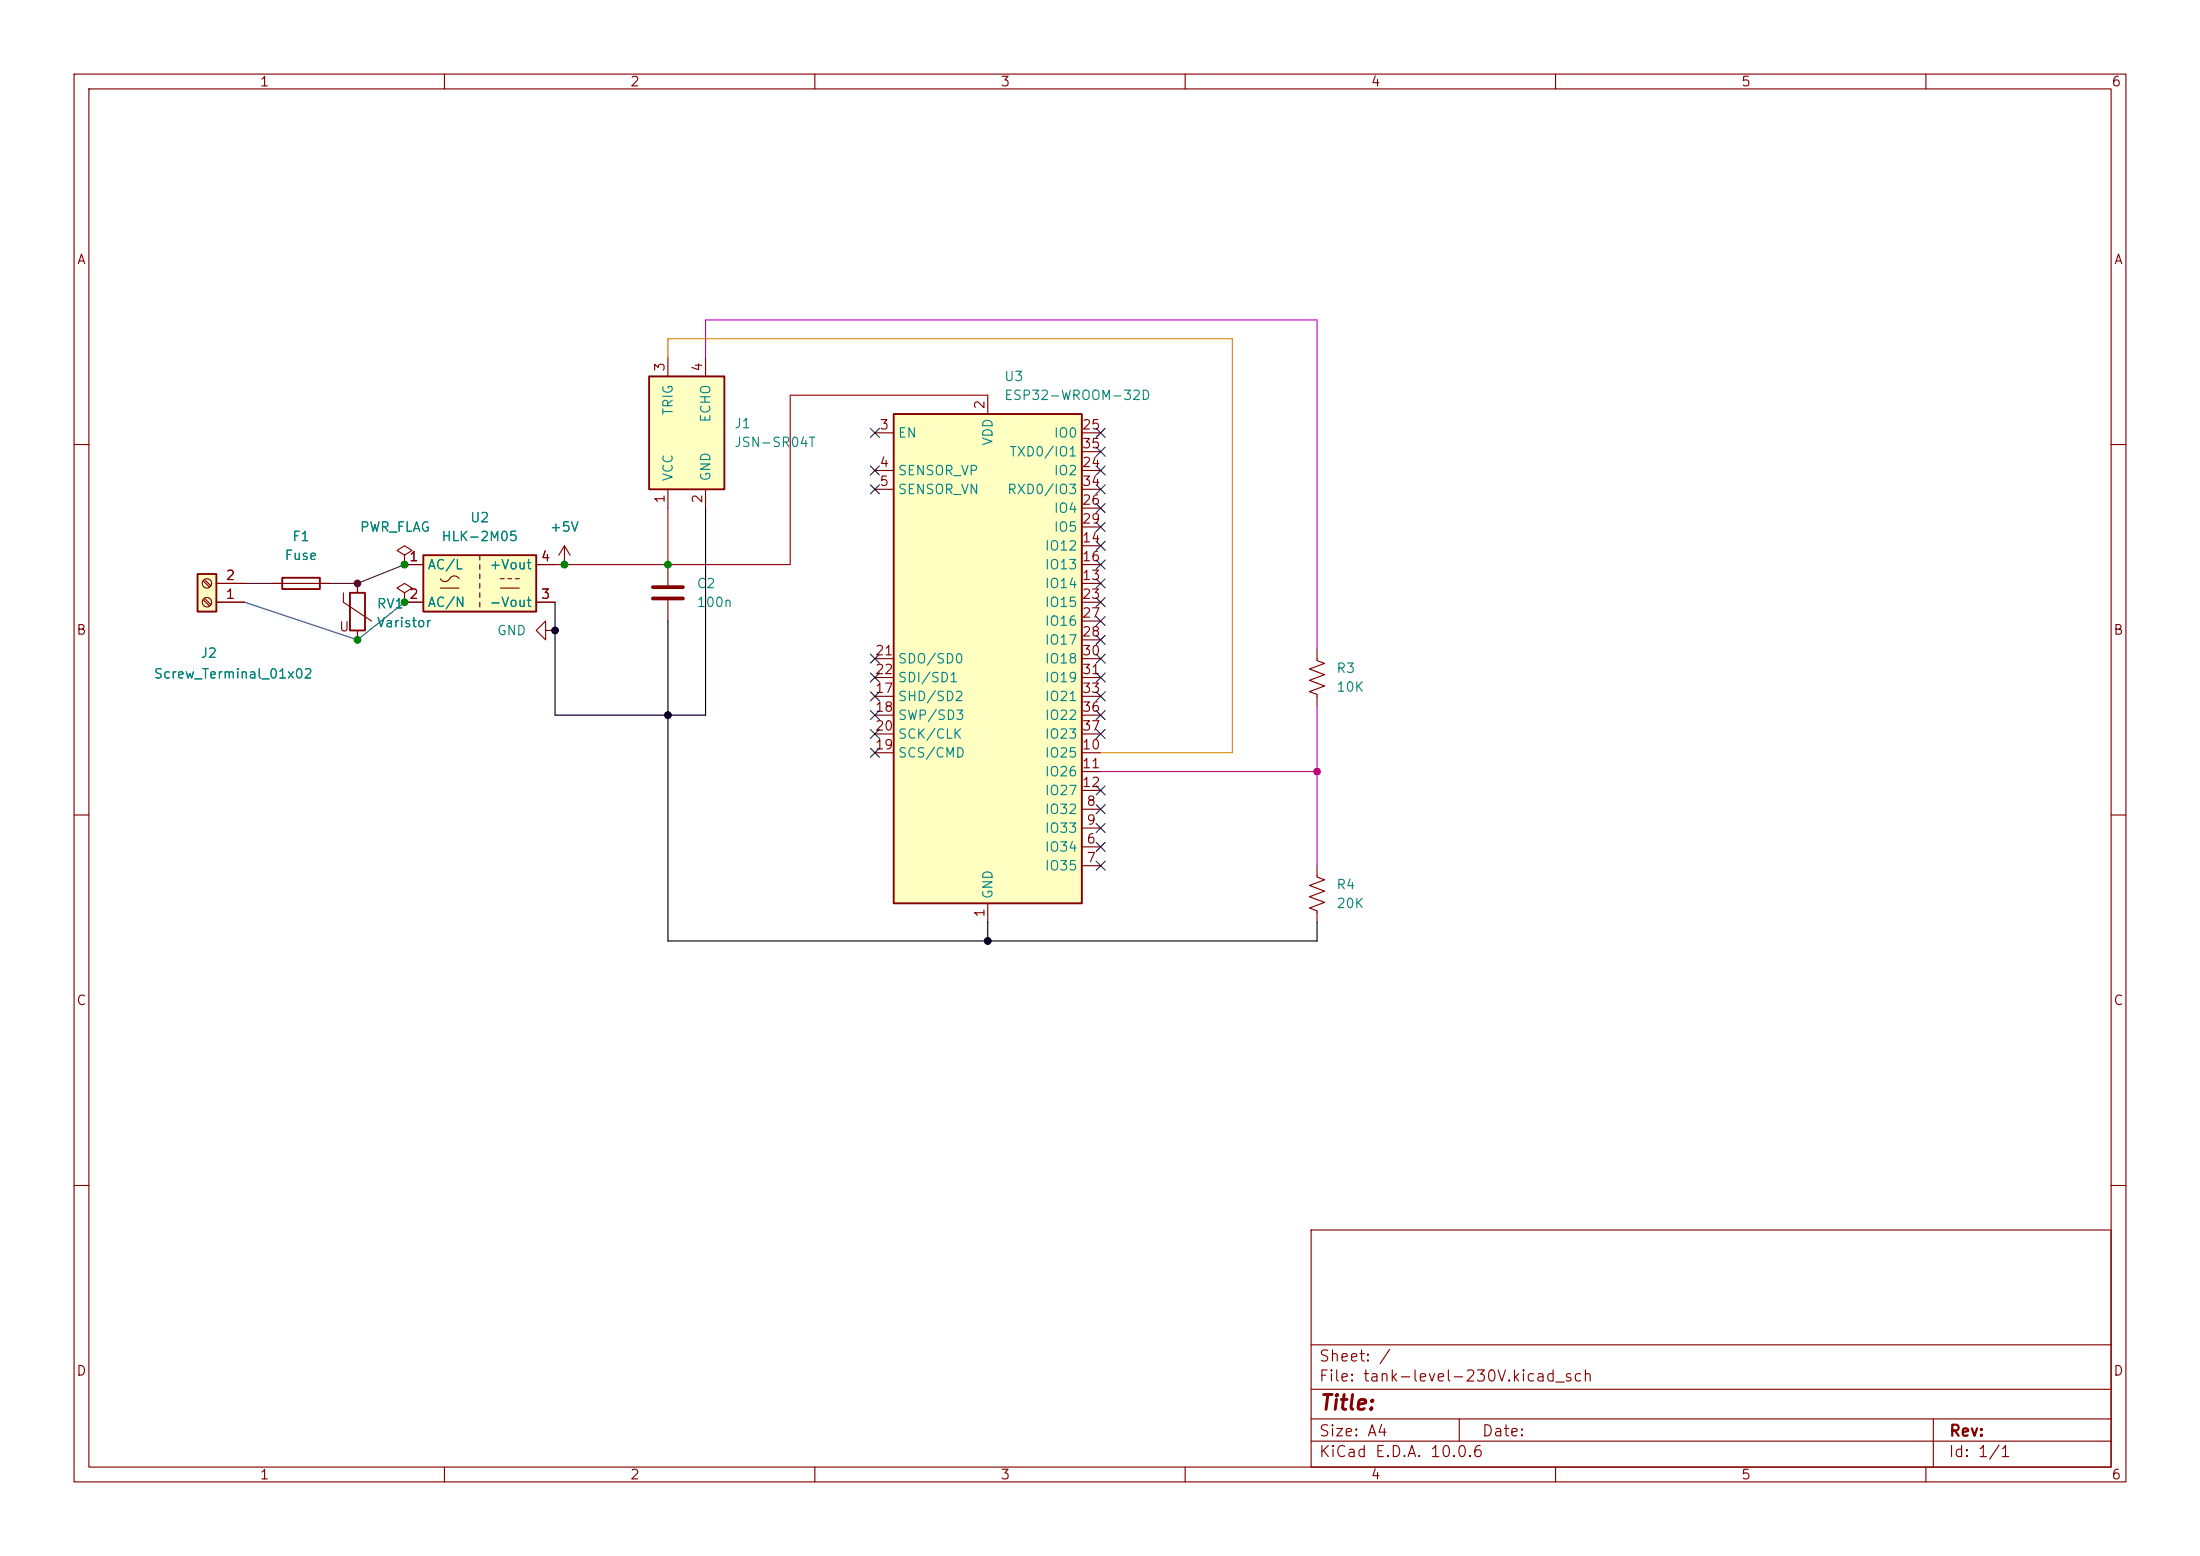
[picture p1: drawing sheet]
(kicad_sch
 (version 20260306)
 (generator "eeschema")
 (generator_version "10.0")
 (paper "A4")
 (lib_symbols
  (symbol "Connector:Screw_Terminal_01x02"
   (pin_names
    (offset 1.016) (hide yes)) (exclude_from_sim no) (in_bom yes) (on_board yes)
   (in_pos_files yes)
   (duplicate_pin_numbers_are_jumpers no)
   (property "Reference" "J" (at 0 2.54 0) (show_name no) (do_not_autoplace no) (effects (font (size 1.27 1.27))))
   (property "Value" "Screw_Terminal_01x02" (at 0 -5.08 0) (show_name no) (do_not_autoplace no) (effects (font (size 1.27 1.27))))
   (property "Footprint" "" (at 0 0 0) (show_name no) (do_not_autoplace no) (hide yes) (effects (font (size 1.27 1.27))))
   (property "Datasheet" "" (at 0 0 0) (show_name no) (do_not_autoplace no) (hide yes) (effects (font (size 1.27 1.27))))
   (property "Description" "Generic screw terminal, single row, 01x02, script generated (kicad-library-utils/schlib/autogen/connector/)" (at 0 0 0) (show_name no) (do_not_autoplace no) (hide yes) (effects (font (size 1.27 1.27))))
   (symbol "Screw_Terminal_01x02_1_1"
    (rectangle (start -1.27 1.27) (end 1.27 -3.81) (stroke (width 0.254) (type default)) (fill (type background)))
    (polyline (pts (xy -0.5334 0.3302) (xy 0.3302 -0.508)) (stroke (width 0.1524) (type default)) (fill (type none)))
    (polyline (pts (xy -0.5334 -2.2098) (xy 0.3302 -3.048)) (stroke (width 0.1524) (type default)) (fill (type none)))
    (polyline (pts (xy -0.3556 0.508) (xy 0.508 -0.3302)) (stroke (width 0.1524) (type default)) (fill (type none)))
    (polyline (pts (xy -0.3556 -2.032) (xy 0.508 -2.8702)) (stroke (width 0.1524) (type default)) (fill (type none)))
    (circle (center 0 0) (radius 0.635) (stroke (width 0.1524) (type default)) (fill (type none)))
    (circle (center 0 -2.54) (radius 0.635) (stroke (width 0.1524) (type default)) (fill (type none)))
    (pin passive line (at -5.08 0 0) (length 3.81) (name "Pin_1" (effects (font (size 1.27 1.27)))) (number "1" (effects (font (size 1.27 1.27)))))
    (pin passive line (at -5.08 -2.54 0) (length 3.81) (name "Pin_2" (effects (font (size 1.27 1.27)))) (number "2" (effects (font (size 1.27 1.27))))))
   (embedded_fonts no))
  (symbol "Converter_ACDC:HLK-2M05" (exclude_from_sim no) (in_bom yes) (on_board yes)
   (in_pos_files yes)
   (duplicate_pin_numbers_are_jumpers no)
   (property "Reference" "U" (at 0 5.08 0) (show_name no) (do_not_autoplace no) (effects (font (size 1.27 1.27))))
   (property "Value" "HLK-2M05" (at 0 -5.08 0) (show_name no) (do_not_autoplace no) (effects (font (size 1.27 1.27))))
   (property "Footprint" "Converter_ACDC:Converter_ACDC_Hi-Link_HLK-2Mxx" (at 0 -7.62 0) (show_name no) (do_not_autoplace no) (hide yes) (effects (font (size 1.27 1.27))))
   (property "Datasheet" "https://h.hlktech.com/download/ACDC%E7%94%B5%E6%BA%90%E6%A8%A1%E5%9D%972W%E7%B3%BB%E5%88%97/1/%E6%B5%B7%E5%87%8C%E7%A7%912W%E7%B3%BB%E5%88%97%E7%94%B5%E6%BA%90%E6%A8%A1%E5%9D%97%E8%AF%B4%E6%98%8E%E4%B9%A6V2.6.pdf" (at 10.16 -8.89 0) (show_name no) (do_not_autoplace no) (hide yes) (effects (font (size 1.27 1.27))))
   (property "Description" "Compact AC/DC board mount power module 2W 5V" (at 0 0 0) (show_name no) (do_not_autoplace no) (hide yes) (effects (font (size 1.27 1.27))))
   (symbol "HLK-2M05_0_1"
    (rectangle (start -7.62 3.81) (end 7.62 -3.81) (stroke (width 0.254) (type default)) (fill (type background)))
    (polyline (pts (xy -5.334 -0.635) (xy -2.794 -0.635)) (stroke (width 0) (type default)) (fill (type none)))
    (arc (start -4.064 0.635) (mid -4.699 0.2495) (end -5.334 0.635) (stroke (width 0) (type default)) (fill (type none)))
    (arc (start -4.064 0.635) (mid -3.429 1.0072) (end -2.794 0.635) (stroke (width 0) (type default)) (fill (type none)))
    (polyline (pts (xy 0 3.81) (xy 0 3.175)) (stroke (width 0) (type default)) (fill (type none)))
    (polyline (pts (xy 0 2.54) (xy 0 1.905)) (stroke (width 0) (type default)) (fill (type none)))
    (polyline (pts (xy 0 1.27) (xy 0 0.635)) (stroke (width 0) (type default)) (fill (type none)))
    (polyline (pts (xy 0 0) (xy 0 -0.635)) (stroke (width 0) (type default)) (fill (type none)))
    (polyline (pts (xy 0 -1.27) (xy 0 -1.905)) (stroke (width 0) (type default)) (fill (type none)))
    (polyline (pts (xy 0 -2.54) (xy 0 -3.175)) (stroke (width 0) (type default)) (fill (type none)))
    (polyline (pts (xy 2.794 0.635) (xy 3.302 0.635)) (stroke (width 0) (type default)) (fill (type none)))
    (polyline (pts (xy 2.794 -0.635) (xy 5.334 -0.635)) (stroke (width 0) (type default)) (fill (type none)))
    (polyline (pts (xy 3.81 0.635) (xy 4.318 0.635)) (stroke (width 0) (type default)) (fill (type none)))
    (polyline (pts (xy 4.826 0.635) (xy 5.334 0.635)) (stroke (width 0) (type default)) (fill (type none))))
   (symbol "HLK-2M05_1_1"
    (pin power_in line (at -10.16 2.54 0) (length 2.54) (name "AC/L" (effects (font (size 1.27 1.27)))) (number "1" (effects (font (size 1.27 1.27)))))
    (pin power_in line (at -10.16 -2.54 0) (length 2.54) (name "AC/N" (effects (font (size 1.27 1.27)))) (number "2" (effects (font (size 1.27 1.27)))))
    (pin power_out line (at 10.16 -2.54 180) (length 2.54) (name "-Vout" (effects (font (size 1.27 1.27)))) (number "3" (effects (font (size 1.27 1.27)))))
    (pin power_out line (at 10.16 2.54 180) (length 2.54) (name "+Vout" (effects (font (size 1.27 1.27)))) (number "4" (effects (font (size 1.27 1.27))))))
   (embedded_fonts no))
  (symbol "Device:C"
   (pin_numbers (hide yes))
   (pin_names
    (offset 0.254)) (exclude_from_sim no) (in_bom yes) (on_board yes)
   (in_pos_files yes)
   (duplicate_pin_numbers_are_jumpers no)
   (property "Reference" "C" (at 0.635 2.54 0) (show_name no) (do_not_autoplace no) (effects (font (size 1.27 1.27)) (justify left)))
   (property "Value" "C" (at 0.635 -2.54 0) (show_name no) (do_not_autoplace no) (effects (font (size 1.27 1.27)) (justify left)))
   (property "Footprint" "" (at 0.9652 -3.81 0) (show_name no) (do_not_autoplace no) (hide yes) (effects (font (size 1.27 1.27))))
   (property "Datasheet" "" (at 0 0 0) (show_name no) (do_not_autoplace no) (hide yes) (effects (font (size 1.27 1.27))))
   (property "Description" "Unpolarized capacitor" (at 0 0 0) (show_name no) (do_not_autoplace no) (hide yes) (effects (font (size 1.27 1.27))))
   (symbol "C_0_1"
    (polyline (pts (xy -2.032 0.762) (xy 2.032 0.762)) (stroke (width 0.508) (type default)) (fill (type none)))
    (polyline (pts (xy -2.032 -0.762) (xy 2.032 -0.762)) (stroke (width 0.508) (type default)) (fill (type none))))
   (symbol "C_1_1"
    (pin passive line (at 0 3.81 270) (length 2.794) (name "" (effects (font (size 1.27 1.27)))) (number "1" (effects (font (size 1.27 1.27)))))
    (pin passive line (at 0 -3.81 90) (length 2.794) (name "" (effects (font (size 1.27 1.27)))) (number "2" (effects (font (size 1.27 1.27))))))
   (embedded_fonts no))
  (symbol "Device:Fuse"
   (pin_numbers (hide yes))
   (pin_names
    (offset 0)) (exclude_from_sim no) (in_bom yes) (on_board yes)
   (in_pos_files yes)
   (duplicate_pin_numbers_are_jumpers no)
   (property "Reference" "F" (at 2.032 0 90) (show_name no) (do_not_autoplace no) (effects (font (size 1.27 1.27))))
   (property "Value" "Fuse" (at -1.905 0 90) (show_name no) (do_not_autoplace no) (effects (font (size 1.27 1.27))))
   (property "Footprint" "" (at -1.778 0 90) (show_name no) (do_not_autoplace no) (hide yes) (effects (font (size 1.27 1.27))))
   (property "Datasheet" "" (at 0 0 0) (show_name no) (do_not_autoplace no) (hide yes) (effects (font (size 1.27 1.27))))
   (property "Description" "Fuse" (at 0 0 0) (show_name no) (do_not_autoplace no) (hide yes) (effects (font (size 1.27 1.27))))
   (symbol "Fuse_0_1"
    (rectangle (start -0.762 -2.54) (end 0.762 2.54) (stroke (width 0.254) (type default)) (fill (type none)))
    (polyline (pts (xy 0 2.54) (xy 0 -2.54)) (stroke (width 0) (type default)) (fill (type none))))
   (symbol "Fuse_1_1"
    (pin passive line (at 0 3.81 270) (length 1.27) (name "" (effects (font (size 1.27 1.27)))) (number "1" (effects (font (size 1.27 1.27)))))
    (pin passive line (at 0 -3.81 90) (length 1.27) (name "" (effects (font (size 1.27 1.27)))) (number "2" (effects (font (size 1.27 1.27))))))
   (embedded_fonts no))
  (symbol "Device:R_US"
   (pin_numbers (hide yes))
   (pin_names
    (offset 0)) (exclude_from_sim no) (in_bom yes) (on_board yes)
   (in_pos_files yes)
   (duplicate_pin_numbers_are_jumpers no)
   (property "Reference" "R" (at 2.54 0 90) (show_name no) (do_not_autoplace no) (effects (font (size 1.27 1.27))))
   (property "Value" "R_US" (at -2.54 0 90) (show_name no) (do_not_autoplace no) (effects (font (size 1.27 1.27))))
   (property "Footprint" "" (at 1.016 -0.254 90) (show_name no) (do_not_autoplace no) (hide yes) (effects (font (size 1.27 1.27))))
   (property "Datasheet" "" (at 0 0 0) (show_name no) (do_not_autoplace no) (hide yes) (effects (font (size 1.27 1.27))))
   (property "Description" "Resistor, US symbol" (at 0 0 0) (show_name no) (do_not_autoplace no) (hide yes) (effects (font (size 1.27 1.27))))
   (symbol "R_US_0_1"
    (polyline (pts (xy 0 2.286) (xy 0 2.54)) (stroke (width 0) (type default)) (fill (type none)))
    (polyline (pts (xy 0 2.286) (xy 1.016 1.905) (xy 0 1.524) (xy -1.016 1.143) (xy 0 0.762)) (stroke (width 0) (type default)) (fill (type none)))
    (polyline (pts (xy 0 0.762) (xy 1.016 0.381) (xy 0 0) (xy -1.016 -0.381) (xy 0 -0.762)) (stroke (width 0) (type default)) (fill (type none)))
    (polyline (pts (xy 0 -0.762) (xy 1.016 -1.143) (xy 0 -1.524) (xy -1.016 -1.905) (xy 0 -2.286)) (stroke (width 0) (type default)) (fill (type none)))
    (polyline (pts (xy 0 -2.286) (xy 0 -2.54)) (stroke (width 0) (type default)) (fill (type none))))
   (symbol "R_US_1_1"
    (pin passive line (at 0 3.81 270) (length 1.27) (name "" (effects (font (size 1.27 1.27)))) (number "1" (effects (font (size 1.27 1.27)))))
    (pin passive line (at 0 -3.81 90) (length 1.27) (name "" (effects (font (size 1.27 1.27)))) (number "2" (effects (font (size 1.27 1.27))))))
   (embedded_fonts no))
  (symbol "Device:Varistor"
   (pin_numbers (hide yes))
   (pin_names
    (offset 0)) (exclude_from_sim no) (in_bom yes) (on_board yes)
   (in_pos_files yes)
   (duplicate_pin_numbers_are_jumpers no)
   (property "Reference" "RV" (at 3.175 0 90) (show_name no) (do_not_autoplace no) (effects (font (size 1.27 1.27))))
   (property "Value" "Varistor" (at -3.175 0 90) (show_name no) (do_not_autoplace no) (effects (font (size 1.27 1.27))))
   (property "Footprint" "" (at -1.778 0 90) (show_name no) (do_not_autoplace no) (hide yes) (effects (font (size 1.27 1.27))))
   (property "Datasheet" "" (at 0 0 0) (show_name no) (do_not_autoplace no) (hide yes) (effects (font (size 1.27 1.27))))
   (property "Description" "Voltage dependent resistor" (at 0 0 0) (show_name no) (do_not_autoplace no) (hide yes) (effects (font (size 1.27 1.27))))
   (property "Sim.Name" "kicad_builtin_varistor" (at 0 0 0) (show_name no) (do_not_autoplace no) (hide yes) (effects (font (size 1.27 1.27))))
   (property "Sim.Device" "SUBCKT" (at 0 0 0) (show_name no) (do_not_autoplace no) (hide yes) (effects (font (size 1.27 1.27))))
   (property "Sim.Pins" "1=A 2=B" (at 0 0 0) (show_name no) (do_not_autoplace no) (hide yes) (effects (font (size 1.27 1.27))))
   (property "Sim.Params" "threshold=1k" (at 0 0 0) (show_name no) (do_not_autoplace no) (hide yes) (effects (font (size 1.27 1.27))))
   (property "Sim.Library" "${KICAD9_SYMBOL_DIR}/Simulation_SPICE.sp" (at 0 0 0) (show_name no) (do_not_autoplace no) (hide yes) (effects (font (size 1.27 1.27))))
   (symbol "Varistor_0_0"
    (text "U" (at -1.778 -2.032 0) (effects (font (size 1.27 1.27)))))
   (symbol "Varistor_0_1"
    (polyline (pts (xy -1.905 2.54) (xy -1.905 1.27) (xy 1.905 -1.27)) (stroke (width 0) (type default)) (fill (type none)))
    (rectangle (start -1.016 -2.54) (end 1.016 2.54) (stroke (width 0.254) (type default)) (fill (type none))))
   (symbol "Varistor_1_1"
    (pin passive line (at 0 3.81 270) (length 1.27) (name "" (effects (font (size 1.27 1.27)))) (number "1" (effects (font (size 1.27 1.27)))))
    (pin passive line (at 0 -3.81 90) (length 1.27) (name "" (effects (font (size 1.27 1.27)))) (number "2" (effects (font (size 1.27 1.27))))))
   (embedded_fonts no))
  (symbol "RF_Module:ESP32-WROOM-32D" (exclude_from_sim no) (in_bom yes) (on_board yes)
   (in_pos_files yes)
   (duplicate_pin_numbers_are_jumpers no)
   (property "Reference" "U" (at -12.7 34.29 0) (show_name no) (do_not_autoplace no) (effects (font (size 1.27 1.27)) (justify left)))
   (property "Value" "ESP32-WROOM-32D" (at 1.27 34.29 0) (show_name no) (do_not_autoplace no) (effects (font (size 1.27 1.27)) (justify left)))
   (property "Footprint" "RF_Module:ESP32-WROOM-32D" (at 16.51 -34.29 0) (show_name no) (do_not_autoplace no) (hide yes) (effects (font (size 1.27 1.27))))
   (property "Datasheet" "https://www.espressif.com/sites/default/files/documentation/esp32-wroom-32d_esp32-wroom-32u_datasheet_en.pdf" (at -7.62 1.27 0) (show_name no) (do_not_autoplace no) (hide yes) (effects (font (size 1.27 1.27))))
   (property "Description" "RF Module, ESP32-D0WD SoC, Wi-Fi 802.11b/g/n, Bluetooth, BLE, 32-bit, 2.7-3.6V, onboard antenna, SMD" (at 0 0 0) (show_name no) (do_not_autoplace no) (hide yes) (effects (font (size 1.27 1.27))))
   (symbol "ESP32-WROOM-32D_0_1"
    (rectangle (start -12.7 33.02) (end 12.7 -33.02) (stroke (width 0.254) (type default)) (fill (type background))))
   (symbol "ESP32-WROOM-32D_1_1"
    (pin power_in line (at 0 -35.56 90) (length 2.54) (name "GND" (effects (font (size 1.27 1.27)))) (number "1" (effects (font (size 1.27 1.27)))))
    (pin power_in line (at 0 35.56 270) (length 2.54) (name "VDD" (effects (font (size 1.27 1.27)))) (number "2" (effects (font (size 1.27 1.27)))))
    (pin input line (at -15.24 30.48 0) (length 2.54) (name "EN" (effects (font (size 1.27 1.27)))) (number "3" (effects (font (size 1.27 1.27)))))
    (pin input line (at -15.24 25.4 0) (length 2.54) (name "SENSOR_VP" (effects (font (size 1.27 1.27)))) (number "4" (effects (font (size 1.27 1.27)))))
    (pin input line (at -15.24 22.86 0) (length 2.54) (name "SENSOR_VN" (effects (font (size 1.27 1.27)))) (number "5" (effects (font (size 1.27 1.27)))))
    (pin input line (at 15.24 -25.4 180) (length 2.54) (name "IO34" (effects (font (size 1.27 1.27)))) (number "6" (effects (font (size 1.27 1.27)))))
    (pin input line (at 15.24 -27.94 180) (length 2.54) (name "IO35" (effects (font (size 1.27 1.27)))) (number "7" (effects (font (size 1.27 1.27)))))
    (pin bidirectional line (at 15.24 -20.32 180) (length 2.54) (name "IO32" (effects (font (size 1.27 1.27)))) (number "8" (effects (font (size 1.27 1.27)))))
    (pin bidirectional line (at 15.24 -22.86 180) (length 2.54) (name "IO33" (effects (font (size 1.27 1.27)))) (number "9" (effects (font (size 1.27 1.27)))))
    (pin bidirectional line (at 15.24 -12.7 180) (length 2.54) (name "IO25" (effects (font (size 1.27 1.27)))) (number "10" (effects (font (size 1.27 1.27)))))
    (pin bidirectional line (at 15.24 -15.24 180) (length 2.54) (name "IO26" (effects (font (size 1.27 1.27)))) (number "11" (effects (font (size 1.27 1.27)))))
    (pin bidirectional line (at 15.24 -17.78 180) (length 2.54) (name "IO27" (effects (font (size 1.27 1.27)))) (number "12" (effects (font (size 1.27 1.27)))))
    (pin bidirectional line (at 15.24 10.16 180) (length 2.54) (name "IO14" (effects (font (size 1.27 1.27)))) (number "13" (effects (font (size 1.27 1.27)))))
    (pin bidirectional line (at 15.24 15.24 180) (length 2.54) (name "IO12" (effects (font (size 1.27 1.27)))) (number "14" (effects (font (size 1.27 1.27)))))
    (pin passive line (at 0 -35.56 90) (length 2.54) (hide yes) (name "GND" (effects (font (size 1.27 1.27)))) (number "15" (effects (font (size 1.27 1.27)))))
    (pin bidirectional line (at 15.24 12.7 180) (length 2.54) (name "IO13" (effects (font (size 1.27 1.27)))) (number "16" (effects (font (size 1.27 1.27)))))
    (pin bidirectional line (at -15.24 -5.08 0) (length 2.54) (name "SHD/SD2" (effects (font (size 1.27 1.27)))) (number "17" (effects (font (size 1.27 1.27)))))
    (pin bidirectional line (at -15.24 -7.62 0) (length 2.54) (name "SWP/SD3" (effects (font (size 1.27 1.27)))) (number "18" (effects (font (size 1.27 1.27)))))
    (pin bidirectional line (at -15.24 -12.7 0) (length 2.54) (name "SCS/CMD" (effects (font (size 1.27 1.27)))) (number "19" (effects (font (size 1.27 1.27)))))
    (pin bidirectional line (at -15.24 -10.16 0) (length 2.54) (name "SCK/CLK" (effects (font (size 1.27 1.27)))) (number "20" (effects (font (size 1.27 1.27)))))
    (pin bidirectional line (at -15.24 0 0) (length 2.54) (name "SDO/SD0" (effects (font (size 1.27 1.27)))) (number "21" (effects (font (size 1.27 1.27)))))
    (pin bidirectional line (at -15.24 -2.54 0) (length 2.54) (name "SDI/SD1" (effects (font (size 1.27 1.27)))) (number "22" (effects (font (size 1.27 1.27)))))
    (pin bidirectional line (at 15.24 7.62 180) (length 2.54) (name "IO15" (effects (font (size 1.27 1.27)))) (number "23" (effects (font (size 1.27 1.27)))))
    (pin bidirectional line (at 15.24 25.4 180) (length 2.54) (name "IO2" (effects (font (size 1.27 1.27)))) (number "24" (effects (font (size 1.27 1.27)))))
    (pin bidirectional line (at 15.24 30.48 180) (length 2.54) (name "IO0" (effects (font (size 1.27 1.27)))) (number "25" (effects (font (size 1.27 1.27)))))
    (pin bidirectional line (at 15.24 20.32 180) (length 2.54) (name "IO4" (effects (font (size 1.27 1.27)))) (number "26" (effects (font (size 1.27 1.27)))))
    (pin bidirectional line (at 15.24 5.08 180) (length 2.54) (name "IO16" (effects (font (size 1.27 1.27)))) (number "27" (effects (font (size 1.27 1.27)))))
    (pin bidirectional line (at 15.24 2.54 180) (length 2.54) (name "IO17" (effects (font (size 1.27 1.27)))) (number "28" (effects (font (size 1.27 1.27)))))
    (pin bidirectional line (at 15.24 17.78 180) (length 2.54) (name "IO5" (effects (font (size 1.27 1.27)))) (number "29" (effects (font (size 1.27 1.27)))))
    (pin bidirectional line (at 15.24 0 180) (length 2.54) (name "IO18" (effects (font (size 1.27 1.27)))) (number "30" (effects (font (size 1.27 1.27)))))
    (pin bidirectional line (at 15.24 -2.54 180) (length 2.54) (name "IO19" (effects (font (size 1.27 1.27)))) (number "31" (effects (font (size 1.27 1.27)))))
    (pin no_connect line (at -12.7 -27.94 0) (length 2.54) (hide yes) (name "NC" (effects (font (size 1.27 1.27)))) (number "32" (effects (font (size 1.27 1.27)))))
    (pin bidirectional line (at 15.24 -5.08 180) (length 2.54) (name "IO21" (effects (font (size 1.27 1.27)))) (number "33" (effects (font (size 1.27 1.27)))))
    (pin bidirectional line (at 15.24 22.86 180) (length 2.54) (name "RXD0/IO3" (effects (font (size 1.27 1.27)))) (number "34" (effects (font (size 1.27 1.27)))))
    (pin bidirectional line (at 15.24 27.94 180) (length 2.54) (name "TXD0/IO1" (effects (font (size 1.27 1.27)))) (number "35" (effects (font (size 1.27 1.27)))))
    (pin bidirectional line (at 15.24 -7.62 180) (length 2.54) (name "IO22" (effects (font (size 1.27 1.27)))) (number "36" (effects (font (size 1.27 1.27)))))
    (pin bidirectional line (at 15.24 -10.16 180) (length 2.54) (name "IO23" (effects (font (size 1.27 1.27)))) (number "37" (effects (font (size 1.27 1.27)))))
    (pin passive line (at 0 -35.56 90) (length 2.54) (hide yes) (name "GND" (effects (font (size 1.27 1.27)))) (number "38" (effects (font (size 1.27 1.27)))))
    (pin passive line (at 0 -35.56 90) (length 2.54) (hide yes) (name "GND" (effects (font (size 1.27 1.27)))) (number "39" (effects (font (size 1.27 1.27))))))
   (embedded_fonts no))
  (symbol "R_US_1"
   (pin_numbers (hide yes))
   (pin_names
    (offset 0)) (exclude_from_sim no) (in_bom yes) (on_board yes)
   (in_pos_files yes)
   (duplicate_pin_numbers_are_jumpers no)
   (property "Reference" "R" (at 2.54 0 90) (show_name no) (do_not_autoplace no) (effects (font (size 1.27 1.27))))
   (property "Value" "R_US" (at -2.54 0 90) (show_name no) (do_not_autoplace no) (effects (font (size 1.27 1.27))))
   (property "Footprint" "" (at 1.016 -0.254 90) (show_name no) (do_not_autoplace no) (hide yes) (effects (font (size 1.27 1.27))))
   (property "Datasheet" "" (at 0 0 0) (show_name no) (do_not_autoplace no) (hide yes) (effects (font (size 1.27 1.27))))
   (property "Description" "Resistor, US symbol" (at 0 0 0) (show_name no) (do_not_autoplace no) (hide yes) (effects (font (size 1.27 1.27))))
   (symbol "R_US_1_0_1"
    (polyline (pts (xy 0 2.286) (xy 0 2.54)) (stroke (width 0) (type default)) (fill (type none)))
    (polyline (pts (xy 0 2.286) (xy 1.016 1.905) (xy 0 1.524) (xy -1.016 1.143) (xy 0 0.762)) (stroke (width 0) (type default)) (fill (type none)))
    (polyline (pts (xy 0 0.762) (xy 1.016 0.381) (xy 0 0) (xy -1.016 -0.381) (xy 0 -0.762)) (stroke (width 0) (type default)) (fill (type none)))
    (polyline (pts (xy 0 -0.762) (xy 1.016 -1.143) (xy 0 -1.524) (xy -1.016 -1.905) (xy 0 -2.286)) (stroke (width 0) (type default)) (fill (type none)))
    (polyline (pts (xy 0 -2.286) (xy 0 -2.54)) (stroke (width 0) (type default)) (fill (type none))))
   (symbol "R_US_1_1_1"
    (pin passive line (at 0 3.81 270) (length 1.27) (name "" (effects (font (size 1.27 1.27)))) (number "1" (effects (font (size 1.27 1.27)))))
    (pin passive line (at 0 -3.81 90) (length 1.27) (name "" (effects (font (size 1.27 1.27)))) (number "2" (effects (font (size 1.27 1.27))))))
   (embedded_fonts no))
  (symbol "power:+5V"
   (power global)
   (pin_numbers (hide yes))
   (pin_names
    (offset 0) (hide yes)) (exclude_from_sim no) (in_bom yes) (on_board yes)
   (in_pos_files yes)
   (duplicate_pin_numbers_are_jumpers no)
   (property "Reference" "#PWR" (at 0 -3.81 0) (show_name no) (do_not_autoplace no) (hide yes) (effects (font (size 1.27 1.27))))
   (property "Value" "+5V" (at 0 3.556 0) (show_name no) (do_not_autoplace no) (effects (font (size 1.27 1.27))))
   (property "Footprint" "" (at 0 0 0) (show_name no) (do_not_autoplace no) (hide yes) (effects (font (size 1.27 1.27))))
   (property "Datasheet" "" (at 0 0 0) (show_name no) (do_not_autoplace no) (hide yes) (effects (font (size 1.27 1.27))))
   (property "Description" "Power symbol creates a global label with name \"+5V\"" (at 0 0 0) (show_name no) (do_not_autoplace no) (hide yes) (effects (font (size 1.27 1.27))))
   (symbol "+5V_0_1"
    (polyline (pts (xy -0.762 1.27) (xy 0 2.54)) (stroke (width 0) (type default)) (fill (type none)))
    (polyline (pts (xy 0 2.54) (xy 0.762 1.27)) (stroke (width 0) (type default)) (fill (type none)))
    (polyline (pts (xy 0 0) (xy 0 2.54)) (stroke (width 0) (type default)) (fill (type none))))
   (symbol "+5V_1_1"
    (pin power_in line (at 0 0 90) (length 0) (name "" (effects (font (size 1.27 1.27)))) (number "1" (effects (font (size 1.27 1.27))))))
   (embedded_fonts no))
  (symbol "power:GND"
   (power global)
   (pin_numbers (hide yes))
   (pin_names
    (offset 0) (hide yes)) (exclude_from_sim no) (in_bom yes) (on_board yes)
   (in_pos_files yes)
   (duplicate_pin_numbers_are_jumpers no)
   (property "Reference" "#PWR" (at 0 -6.35 0) (show_name no) (do_not_autoplace no) (hide yes) (effects (font (size 1.27 1.27))))
   (property "Value" "GND" (at 0 -3.81 0) (show_name no) (do_not_autoplace no) (effects (font (size 1.27 1.27))))
   (property "Footprint" "" (at 0 0 0) (show_name no) (do_not_autoplace no) (hide yes) (effects (font (size 1.27 1.27))))
   (property "Datasheet" "" (at 0 0 0) (show_name no) (do_not_autoplace no) (hide yes) (effects (font (size 1.27 1.27))))
   (property "Description" "Power symbol creates a global label with name \"GND\" , ground" (at 0 0 0) (show_name no) (do_not_autoplace no) (hide yes) (effects (font (size 1.27 1.27))))
   (symbol "GND_0_1"
    (polyline (pts (xy 0 0) (xy 0 -1.27) (xy 1.27 -1.27) (xy 0 -2.54) (xy -1.27 -1.27) (xy 0 -1.27)) (stroke (width 0) (type default)) (fill (type none))))
   (symbol "GND_1_1"
    (pin power_in line (at 0 0 270) (length 0) (name "" (effects (font (size 1.27 1.27)))) (number "1" (effects (font (size 1.27 1.27))))))
   (embedded_fonts no))
  (symbol "power:PWR_FLAG"
   (power global)
   (pin_numbers (hide yes))
   (pin_names
    (offset 0) (hide yes)) (exclude_from_sim no) (in_bom yes) (on_board yes)
   (in_pos_files yes)
   (duplicate_pin_numbers_are_jumpers no)
   (property "Reference" "#FLG" (at 0 1.905 0) (show_name no) (do_not_autoplace no) (hide yes) (effects (font (size 1.27 1.27))))
   (property "Value" "PWR_FLAG" (at 0 3.81 0) (show_name no) (do_not_autoplace no) (effects (font (size 1.27 1.27))))
   (property "Footprint" "" (at 0 0 0) (show_name no) (do_not_autoplace no) (hide yes) (effects (font (size 1.27 1.27))))
   (property "Datasheet" "" (at 0 0 0) (show_name no) (do_not_autoplace no) (hide yes) (effects (font (size 1.27 1.27))))
   (property "Description" "Special symbol for telling ERC where power comes from" (at 0 0 0) (show_name no) (do_not_autoplace no) (hide yes) (effects (font (size 1.27 1.27))))
   (symbol "PWR_FLAG_0_0"
    (pin power_out line (at 0 0 90) (length 0) (name "" (effects (font (size 1.27 1.27)))) (number "1" (effects (font (size 1.27 1.27))))))
   (symbol "PWR_FLAG_0_1"
    (polyline (pts (xy 0 0) (xy 0 1.27) (xy -1.016 1.905) (xy 0 2.54) (xy 1.016 1.905) (xy 0 1.27)) (stroke (width 0) (type default)) (fill (type none))))
   (embedded_fonts no))
  (symbol "tank-level:JSN_SR04T"
   (pin_names
    (offset 1.016)) (exclude_from_sim no) (in_bom yes) (on_board yes)
   (in_pos_files yes)
   (duplicate_pin_numbers_are_jumpers no)
   (property "Reference" "J" (at 0 6.35 0) (show_name no) (do_not_autoplace no) (effects (font (size 1.27 1.27))))
   (property "Value" "JSN-SR04T" (at 0 5.08 0) (show_name no) (do_not_autoplace no) (effects (font (size 1.27 1.27))))
   (property "Footprint" "" (at 0 0 0) (show_name no) (do_not_autoplace no) (hide yes) (effects (font (size 1.27 1.27))))
   (property "Datasheet" "" (at 0 0 0) (show_name no) (do_not_autoplace no) (hide yes) (effects (font (size 1.27 1.27))))
   (property "Description" "Ultrasonic level sensor" (at 0 0 0) (show_name no) (do_not_autoplace no) (hide yes) (effects (font (size 1.27 1.27))))
   (symbol "JSN_SR04T_0_1"
    (rectangle (start -7.62 -5.08) (end 7.62 5.08) (stroke (width 0.254) (type default)) (fill (type background))))
   (symbol "JSN_SR04T_1_1"
    (pin power_in line (at -10.16 2.54 0) (length 2.54) (name "VCC" (effects (font (size 1.27 1.27)))) (number "1" (effects (font (size 1.27 1.27)))))
    (pin power_in line (at -10.16 -2.54 0) (length 2.54) (name "GND" (effects (font (size 1.27 1.27)))) (number "2" (effects (font (size 1.27 1.27)))))
    (pin input line (at 10.16 2.54 180) (length 2.54) (name "TRIG" (effects (font (size 1.27 1.27)))) (number "3" (effects (font (size 1.27 1.27)))))
    (pin output line (at 10.16 -2.54 180) (length 2.54) (name "ECHO" (effects (font (size 1.27 1.27)))) (number "4" (effects (font (size 1.27 1.27))))))
   (embedded_fonts no)))
 (junction
  (at 90.17 96.52)
  (diameter 0)
  (color 0 0 0 1))
 (junction
  (at 54.61 76.2)
  (diameter 0)
  (color 0 0 0 0))
 (junction
  (at 48.26 86.36)
  (diameter 0)
  (color 0 0 0 0))
 (junction
  (at 177.8 104.14)
  (diameter 0)
  (color 194 0 194 1))
 (junction
  (at 48.26 78.74)
  (diameter 0)
  (color 72 72 0 1))
 (junction
  (at 133.35 127)
  (diameter 0)
  (color 0 0 0 1))
 (junction
  (at 74.93 85.09)
  (diameter 0)
  (color 0 0 0 1))
 (junction
  (at 90.17 76.2)
  (diameter 0)
  (color 0 0 0 0))
 (junction
  (at 54.61 81.28)
  (diameter 0)
  (color 0 0 0 0))
 (junction
  (at 76.2 76.2)
  (diameter 0)
  (color 0 0 0 0))
 (no_connect
  (at 148.59 58.42))
 (no_connect
  (at 148.59 93.98))
 (no_connect
  (at 118.11 88.9))
 (no_connect
  (at 148.59 73.66))
 (no_connect
  (at 148.59 78.74))
 (no_connect
  (at 148.59 63.5))
 (no_connect
  (at 148.59 88.9))
 (no_connect
  (at 148.59 81.28))
 (no_connect
  (at 148.59 109.22))
 (no_connect
  (at 148.59 83.82))
 (no_connect
  (at 148.59 76.2))
 (no_connect
  (at 118.11 63.5))
 (no_connect
  (at 118.11 93.98))
 (no_connect
  (at 118.11 99.06))
 (no_connect
  (at 148.59 66.04))
 (no_connect
  (at 118.11 66.04))
 (no_connect
  (at 148.59 114.3))
 (no_connect
  (at 118.11 91.44))
 (no_connect
  (at 148.59 96.52))
 (no_connect
  (at 148.59 99.06))
 (no_connect
  (at 148.59 111.76))
 (no_connect
  (at 148.59 68.58))
 (no_connect
  (at 118.11 101.6))
 (no_connect
  (at 148.59 106.68))
 (no_connect
  (at 148.59 116.84))
 (no_connect
  (at 148.59 60.96))
 (no_connect
  (at 118.11 96.52))
 (no_connect
  (at 148.59 86.36))
 (no_connect
  (at 148.59 71.12))
 (no_connect
  (at 148.59 91.44))
 (no_connect
  (at 118.11 58.42))
 (wire
  (pts (xy 90.17 96.52) (xy 95.25 96.52))
  (stroke (width 0) (type default) (color 0 0 0 1)))
 (wire
  (pts (xy 177.8 127) (xy 177.8 124.46))
  (stroke (width 0) (type default) (color 0 0 0 1)))
 (wire
  (pts (xy 133.35 127) (xy 133.35 124.46))
  (stroke (width 0) (type default) (color 0 0 0 1)))
 (wire
  (pts (xy 148.59 101.6) (xy 166.37 101.6))
  (stroke (width 0) (type default) (color 221 133 0 1)))
 (wire
  (pts (xy 44.45 78.74) (xy 48.26 78.74))
  (stroke (width 0) (type default) (color 72 72 0 1)))
 (wire
  (pts (xy 90.17 127) (xy 90.17 96.52))
  (stroke (width 0) (type default) (color 0 0 0 1)))
 (wire
  (pts (xy 33.02 81.28) (xy 48.26 86.36))
  (stroke (width 0) (type default) (color 0 0 255 1)))
 (wire
  (pts (xy 133.35 127) (xy 90.17 127))
  (stroke (width 0) (type default) (color 0 0 0 1)))
 (wire
  (pts (xy 177.8 127) (xy 133.35 127))
  (stroke (width 0) (type default) (color 0 0 0 1)))
 (wire
  (pts (xy 74.93 96.52) (xy 90.17 96.52))
  (stroke (width 0) (type default) (color 0 0 0 1)))
 (wire
  (pts (xy 90.17 76.2) (xy 90.17 68.58))
  (stroke (width 0) (type default) (color 194 0 0 1)))
 (wire
  (pts (xy 74.93 76.2) (xy 76.2 76.2))
  (stroke (width 0) (type default) (color 194 0 0 1)))
 (wire
  (pts (xy 95.25 96.52) (xy 95.25 68.58))
  (stroke (width 0) (type default) (color 0 0 0 1)))
 (wire
  (pts (xy 54.61 81.28) (xy 48.26 86.36))
  (stroke (width 0) (type default) (color 0 0 255 1)))
 (wire
  (pts (xy 74.93 85.09) (xy 74.93 81.28))
  (stroke (width 0) (type default) (color 0 0 0 1)))
 (wire
  (pts (xy 166.37 101.6) (xy 166.37 45.72))
  (stroke (width 0) (type default) (color 221 133 0 1)))
 (wire
  (pts (xy 133.35 53.34) (xy 106.68 53.34))
  (stroke (width 0) (type default) (color 194 0 0 1)))
 (wire
  (pts (xy 48.26 78.74) (xy 54.61 76.2))
  (stroke (width 0) (type default) (color 72 72 0 1)))
 (wire
  (pts (xy 33.02 78.74) (xy 36.83 78.74))
  (stroke (width 0) (type default) (color 72 72 0 1)))
 (wire
  (pts (xy 177.8 116.84) (xy 177.8 104.14))
  (stroke (width 0) (type default) (color 194 0 194 1)))
 (wire
  (pts (xy 74.93 96.52) (xy 74.93 85.09))
  (stroke (width 0) (type default) (color 0 0 0 1)))
 (wire
  (pts (xy 177.8 95.25) (xy 177.8 104.14))
  (stroke (width 0) (type default) (color 194 0 194 1)))
 (wire
  (pts (xy 106.68 53.34) (xy 106.68 76.2))
  (stroke (width 0) (type default) (color 194 0 0 1)))
 (wire
  (pts (xy 177.8 87.63) (xy 177.8 43.18))
  (stroke (width 0) (type default) (color 194 0 194 1)))
 (wire
  (pts (xy 166.37 45.72) (xy 90.17 45.72))
  (stroke (width 0) (type default) (color 221 133 0 1)))
 (wire
  (pts (xy 106.68 76.2) (xy 90.17 76.2))
  (stroke (width 0) (type default) (color 194 0 0 1)))
 (wire
  (pts (xy 90.17 83.82) (xy 90.17 96.52))
  (stroke (width 0) (type default) (color 0 0 0 1)))
 (wire
  (pts (xy 177.8 43.18) (xy 95.25 43.18))
  (stroke (width 0) (type default) (color 194 0 194 1)))
 (wire
  (pts (xy 177.8 104.14) (xy 148.59 104.14))
  (stroke (width 0) (type default) (color 194 0 194 1)))
 (wire
  (pts (xy 76.2 76.2) (xy 90.17 76.2))
  (stroke (width 0) (type default) (color 194 0 0 1)))
 (wire
  (pts (xy 90.17 45.72) (xy 90.17 48.26))
  (stroke (width 0) (type default) (color 221 133 0 1)))
 (wire
  (pts (xy 95.25 43.18) (xy 95.25 48.26))
  (stroke (width 0) (type default) (color 194 0 194 1)))
 (symbol
  (lib_id "power:PWR_FLAG")
  (at 54.61 76.2 0)
  (unit 1)
  (body_style 1)
  (exclude_from_sim no)
  (in_bom yes)
  (on_board yes)
  (in_pos_files yes)
  (dnp no)
  (property "Reference" "#FLG01" (at 54.61 74.295 0) (hide yes) (show_name no) (do_not_autoplace no) (effects (font (size 1.27 1.27))))
  (property "Value" "PWR_FLAG" (at 53.34 71.12 0) (show_name no) (do_not_autoplace no) (effects (font (size 1.27 1.27))))
  (property "Footprint" "" (at 54.61 76.2 0) (hide yes) (show_name no) (do_not_autoplace no) (effects (font (size 1.27 1.27))))
  (property "Datasheet" "" (at 54.61 76.2 0) (hide yes) (show_name no) (do_not_autoplace no) (effects (font (size 1.27 1.27))))
  (property "Description" "Special symbol for telling ERC where power comes from" (at 54.61 76.2 0) (hide yes) (show_name no) (do_not_autoplace no) (effects (font (size 1.27 1.27))))
  (pin "1"))
 (symbol
  (lib_id "RF_Module:ESP32-WROOM-32D")
  (at 133.35 88.9 0)
  (unit 1)
  (body_style 1)
  (exclude_from_sim no)
  (in_bom yes)
  (on_board yes)
  (in_pos_files yes)
  (dnp no)
  (fields_autoplaced yes)
  (property "Reference" "U3" (at 135.4933 50.8 0) (show_name no) (do_not_autoplace no) (effects (font (size 1.27 1.27)) (justify left)))
  (property "Value" "ESP32-WROOM-32D" (at 135.4933 53.34 0) (show_name no) (do_not_autoplace no) (effects (font (size 1.27 1.27)) (justify left)))
  (property "Footprint" "RF_Module:ESP32-WROOM-32D" (at 149.86 123.19 0) (hide yes) (show_name no) (do_not_autoplace no) (effects (font (size 1.27 1.27))))
  (property "Datasheet" "https://www.espressif.com/sites/default/files/documentation/esp32-wroom-32d_esp32-wroom-32u_datasheet_en.pdf" (at 125.73 87.63 0) (hide yes) (show_name no) (do_not_autoplace no) (effects (font (size 1.27 1.27))))
  (property "Description" "RF Module, ESP32-D0WD SoC, Wi-Fi 802.11b/g/n, Bluetooth, BLE, 32-bit, 2.7-3.6V, onboard antenna, SMD" (at 133.35 88.9 0) (hide yes) (show_name no) (do_not_autoplace no) (effects (font (size 1.27 1.27))))
  (pin "21")
  (pin "7")
  (pin "5")
  (pin "4")
  (pin "37")
  (pin "39")
  (pin "35")
  (pin "38")
  (pin "36")
  (pin "9")
  (pin "10")
  (pin "22")
  (pin "17")
  (pin "25")
  (pin "26")
  (pin "24")
  (pin "27")
  (pin "23")
  (pin "15")
  (pin "14")
  (pin "30")
  (pin "32")
  (pin "31")
  (pin "29")
  (pin "28")
  (pin "20")
  (pin "19")
  (pin "33")
  (pin "34")
  (pin "3")
  (pin "18")
  (pin "12")
  (pin "13")
  (pin "1")
  (pin "2")
  (pin "16")
  (pin "6")
  (pin "8")
  (pin "11"))
 (symbol
  (lib_id "tank-level:JSN_SR04T")
  (at 92.71 58.42 90)
  (unit 1)
  (body_style 1)
  (exclude_from_sim no)
  (in_bom yes)
  (on_board yes)
  (in_pos_files yes)
  (dnp no)
  (fields_autoplaced yes)
  (property "Reference" "J1" (at 99.06 57.1499 90) (show_name no) (do_not_autoplace no) (effects (font (size 1.27 1.27)) (justify right)))
  (property "Value" "JSN-SR04T" (at 99.06 59.6899 90) (show_name no) (do_not_autoplace no) (effects (font (size 1.27 1.27)) (justify right)))
  (property "Footprint" "" (at 92.71 58.42 0) (hide yes) (show_name no) (do_not_autoplace no) (effects (font (size 1.27 1.27))))
  (property "Datasheet" "" (at 92.71 58.42 0) (hide yes) (show_name no) (do_not_autoplace no) (effects (font (size 1.27 1.27))))
  (property "Description" "Ultrasonic level sensor" (at 92.71 58.42 0) (hide yes) (show_name no) (do_not_autoplace no) (effects (font (size 1.27 1.27))))
  (pin "1")
  (pin "4")
  (pin "3")
  (pin "2"))
 (symbol
  (lib_id "power:+5V")
  (at 76.2 76.2 0)
  (unit 1)
  (body_style 1)
  (exclude_from_sim no)
  (in_bom yes)
  (on_board yes)
  (in_pos_files yes)
  (dnp no)
  (fields_autoplaced yes)
  (property "Reference" "#PWR01" (at 76.2 80.01 0) (hide yes) (show_name no) (do_not_autoplace no) (effects (font (size 1.27 1.27))))
  (property "Value" "+5V" (at 76.2 71.12 0) (show_name no) (do_not_autoplace no) (effects (font (size 1.27 1.27))))
  (property "Footprint" "Package_DIP:DIP-24_W7.62mm" (at 76.2 76.2 0) (hide yes) (show_name no) (do_not_autoplace no) (effects (font (size 1.27 1.27))))
  (property "Datasheet" "" (at 76.2 76.2 0) (hide yes) (show_name no) (do_not_autoplace no) (effects (font (size 1.27 1.27))))
  (property "Description" "Power symbol creates a global label with name \"+5V\"" (at 76.2 76.2 0) (hide yes) (show_name no) (do_not_autoplace no) (effects (font (size 1.27 1.27))))
  (pin "1"))
 (symbol
  (lib_id "power:PWR_FLAG")
  (at 54.61 81.28 0)
  (unit 1)
  (body_style 1)
  (exclude_from_sim no)
  (in_bom yes)
  (on_board yes)
  (in_pos_files yes)
  (dnp no)
  (property "Reference" "#FLG02" (at 54.61 79.375 0) (hide yes) (show_name no) (do_not_autoplace no) (effects (font (size 1.27 1.27))))
  (property "Value" "PWR_FLAG" (at 53.34 76.2 0) (hide yes) (show_name no) (do_not_autoplace no) (effects (font (size 1.27 1.27))))
  (property "Footprint" "" (at 54.61 81.28 0) (hide yes) (show_name no) (do_not_autoplace no) (effects (font (size 1.27 1.27))))
  (property "Datasheet" "" (at 54.61 81.28 0) (hide yes) (show_name no) (do_not_autoplace no) (effects (font (size 1.27 1.27))))
  (property "Description" "Special symbol for telling ERC where power comes from" (at 54.61 81.28 0) (hide yes) (show_name no) (do_not_autoplace no) (effects (font (size 1.27 1.27))))
  (pin "1"))
 (symbol
  (lib_id "power:GND")
  (at 74.93 85.09 270)
  (unit 1)
  (body_style 1)
  (exclude_from_sim no)
  (in_bom yes)
  (on_board yes)
  (in_pos_files yes)
  (dnp no)
  (fields_autoplaced yes)
  (property "Reference" "#PWR02" (at 68.58 85.09 0) (hide yes) (show_name no) (do_not_autoplace no) (effects (font (size 1.27 1.27))))
  (property "Value" "GND" (at 71.12 85.0899 90) (show_name no) (do_not_autoplace no) (effects (font (size 1.27 1.27)) (justify right)))
  (property "Footprint" "Package_DIP:DIP-24_W7.62mm" (at 74.93 85.09 0) (hide yes) (show_name no) (do_not_autoplace no) (effects (font (size 1.27 1.27))))
  (property "Datasheet" "" (at 74.93 85.09 0) (hide yes) (show_name no) (do_not_autoplace no) (effects (font (size 1.27 1.27))))
  (property "Description" "Power symbol creates a global label with name \"GND\" , ground" (at 74.93 85.09 0) (hide yes) (show_name no) (do_not_autoplace no) (effects (font (size 1.27 1.27))))
  (pin "1"))
 (symbol
  (lib_id "Device:Fuse")
  (at 40.64 78.74 270)
  (unit 1)
  (body_style 1)
  (exclude_from_sim no)
  (in_bom yes)
  (on_board yes)
  (in_pos_files yes)
  (dnp no)
  (fields_autoplaced yes)
  (property "Reference" "F1" (at 40.64 72.39 90) (show_name no) (do_not_autoplace no) (effects (font (size 1.27 1.27))))
  (property "Value" "Fuse" (at 40.64 74.93 90) (show_name no) (do_not_autoplace no) (effects (font (size 1.27 1.27))))
  (property "Footprint" "" (at 40.64 76.962 90) (hide yes) (show_name no) (do_not_autoplace no) (effects (font (size 1.27 1.27))))
  (property "Datasheet" "" (at 40.64 78.74 0) (hide yes) (show_name no) (do_not_autoplace no) (effects (font (size 1.27 1.27))))
  (property "Description" "Fuse" (at 40.64 78.74 0) (hide yes) (show_name no) (do_not_autoplace no) (effects (font (size 1.27 1.27))))
  (pin "1")
  (pin "2"))
 (symbol
  (lib_name "R_US_1")
  (lib_id "Device:R_US")
  (at 177.8 91.44 0)
  (unit 1)
  (body_style 1)
  (exclude_from_sim no)
  (in_bom yes)
  (on_board yes)
  (in_pos_files yes)
  (dnp no)
  (fields_autoplaced yes)
  (property "Reference" "R3" (at 180.34 90.1699 0) (show_name no) (do_not_autoplace no) (effects (font (size 1.27 1.27)) (justify left)))
  (property "Value" "10K" (at 180.34 92.7099 0) (show_name no) (do_not_autoplace no) (effects (font (size 1.27 1.27)) (justify left)))
  (property "Footprint" "Resistor_THT:R_Array_SIP6" (at 178.816 91.694 90) (hide yes) (show_name no) (do_not_autoplace no) (effects (font (size 1.27 1.27))))
  (property "Datasheet" "" (at 177.8 91.44 0) (hide yes) (show_name no) (do_not_autoplace no) (effects (font (size 1.27 1.27))))
  (property "Description" "Resistor, US symbol" (at 177.8 91.44 0) (hide yes) (show_name no) (do_not_autoplace no) (effects (font (size 1.27 1.27))))
  (pin "1")
  (pin "2"))
 (symbol
  (lib_id "Converter_ACDC:HLK-2M05")
  (at 64.77 78.74 0)
  (unit 1)
  (body_style 1)
  (exclude_from_sim no)
  (in_bom yes)
  (on_board yes)
  (in_pos_files yes)
  (dnp no)
  (fields_autoplaced yes)
  (property "Reference" "U2" (at 64.77 69.85 0) (show_name no) (do_not_autoplace no) (effects (font (size 1.27 1.27))))
  (property "Value" "HLK-2M05" (at 64.77 72.39 0) (show_name no) (do_not_autoplace no) (effects (font (size 1.27 1.27))))
  (property "Footprint" "Converter_ACDC:Converter_ACDC_Hi-Link_HLK-2Mxx" (at 64.77 86.36 0) (hide yes) (show_name no) (do_not_autoplace no) (effects (font (size 1.27 1.27))))
  (property "Datasheet" "https://h.hlktech.com/download/ACDC%E7%94%B5%E6%BA%90%E6%A8%A1%E5%9D%972W%E7%B3%BB%E5%88%97/1/%E6%B5%B7%E5%87%8C%E7%A7%912W%E7%B3%BB%E5%88%97%E7%94%B5%E6%BA%90%E6%A8%A1%E5%9D%97%E8%AF%B4%E6%98%8E%E4%B9%A6V2.6.pdf" (at 74.93 87.63 0) (hide yes) (show_name no) (do_not_autoplace no) (effects (font (size 1.27 1.27))))
  (property "Description" "Compact AC/DC board mount power module 2W 5V" (at 64.77 78.74 0) (hide yes) (show_name no) (do_not_autoplace no) (effects (font (size 1.27 1.27))))
  (pin "2")
  (pin "1")
  (pin "3")
  (pin "4"))
 (symbol
  (lib_id "Device:R_US")
  (at 177.8 120.65 0)
  (unit 1)
  (body_style 1)
  (exclude_from_sim no)
  (in_bom yes)
  (on_board yes)
  (in_pos_files yes)
  (dnp no)
  (fields_autoplaced yes)
  (property "Reference" "R4" (at 180.34 119.3799 0) (show_name no) (do_not_autoplace no) (effects (font (size 1.27 1.27)) (justify left)))
  (property "Value" "20K" (at 180.34 121.9199 0) (show_name no) (do_not_autoplace no) (effects (font (size 1.27 1.27)) (justify left)))
  (property "Footprint" "Resistor_THT:R_Array_SIP6" (at 178.816 120.904 90) (hide yes) (show_name no) (do_not_autoplace no) (effects (font (size 1.27 1.27))))
  (property "Datasheet" "" (at 177.8 120.65 0) (hide yes) (show_name no) (do_not_autoplace no) (effects (font (size 1.27 1.27))))
  (property "Description" "Resistor, US symbol" (at 177.8 120.65 0) (hide yes) (show_name no) (do_not_autoplace no) (effects (font (size 1.27 1.27))))
  (pin "1")
  (pin "2"))
 (symbol
  (lib_id "Connector:Screw_Terminal_01x02")
  (at 27.94 81.28 180)
  (unit 1)
  (body_style 1)
  (exclude_from_sim no)
  (in_bom yes)
  (on_board yes)
  (in_pos_files yes)
  (dnp no)
  (property "Reference" "J2" (at 28.194 88.138 0) (show_name no) (do_not_autoplace no) (effects (font (size 1.27 1.27))))
  (property "Value" "Screw_Terminal_01x02" (at 31.496 90.932 0) (show_name no) (do_not_autoplace no) (effects (font (size 1.27 1.27))))
  (property "Footprint" "" (at 27.94 81.28 0) (hide yes) (show_name no) (do_not_autoplace no) (effects (font (size 1.27 1.27))))
  (property "Datasheet" "" (at 27.94 81.28 0) (hide yes) (show_name no) (do_not_autoplace no) (effects (font (size 1.27 1.27))))
  (property "Description" "Generic screw terminal, single row, 01x02, script generated (kicad-library-utils/schlib/autogen/connector/)" (at 27.94 81.28 0) (hide yes) (show_name no) (do_not_autoplace no) (effects (font (size 1.27 1.27))))
  (pin "2")
  (pin "1"))
 (symbol
  (lib_id "Device:C")
  (at 90.17 80.01 0)
  (unit 1)
  (body_style 1)
  (exclude_from_sim no)
  (in_bom yes)
  (on_board yes)
  (in_pos_files yes)
  (dnp no)
  (fields_autoplaced yes)
  (property "Reference" "C2" (at 93.98 78.7399 0) (show_name no) (do_not_autoplace no) (effects (font (size 1.27 1.27)) (justify left)))
  (property "Value" "100n" (at 93.98 81.2799 0) (show_name no) (do_not_autoplace no) (effects (font (size 1.27 1.27)) (justify left)))
  (property "Footprint" "" (at 91.1352 83.82 0) (hide yes) (show_name no) (do_not_autoplace no) (effects (font (size 1.27 1.27))))
  (property "Datasheet" "" (at 90.17 80.01 0) (hide yes) (show_name no) (do_not_autoplace no) (effects (font (size 1.27 1.27))))
  (property "Description" "Unpolarized capacitor" (at 90.17 80.01 0) (hide yes) (show_name no) (do_not_autoplace no) (effects (font (size 1.27 1.27))))
  (pin "2")
  (pin "1"))
 (symbol
  (lib_id "Device:Varistor")
  (at 48.26 82.55 0)
  (unit 1)
  (body_style 1)
  (exclude_from_sim no)
  (in_bom yes)
  (on_board yes)
  (in_pos_files yes)
  (dnp no)
  (fields_autoplaced yes)
  (property "Reference" "RV1" (at 50.8 81.4732 0) (show_name no) (do_not_autoplace no) (effects (font (size 1.27 1.27)) (justify left)))
  (property "Value" "Varistor" (at 50.8 84.0132 0) (show_name no) (do_not_autoplace no) (effects (font (size 1.27 1.27)) (justify left)))
  (property "Footprint" "" (at 46.482 82.55 90) (hide yes) (show_name no) (do_not_autoplace no) (effects (font (size 1.27 1.27))))
  (property "Datasheet" "" (at 48.26 82.55 0) (hide yes) (show_name no) (do_not_autoplace no) (effects (font (size 1.27 1.27))))
  (property "Description" "Voltage dependent resistor" (at 48.26 82.55 0) (hide yes) (show_name no) (do_not_autoplace no) (effects (font (size 1.27 1.27))))
  (property "Sim.Name" "kicad_builtin_varistor" (at 48.26 82.55 0) (hide yes) (show_name no) (do_not_autoplace no) (effects (font (size 1.27 1.27))))
  (property "Sim.Device" "SUBCKT" (at 48.26 82.55 0) (hide yes) (show_name no) (do_not_autoplace no) (effects (font (size 1.27 1.27))))
  (property "Sim.Pins" "1=A 2=B" (at 48.26 82.55 0) (hide yes) (show_name no) (do_not_autoplace no) (effects (font (size 1.27 1.27))))
  (property "Sim.Params" "threshold=1k" (at 48.26 82.55 0) (hide yes) (show_name no) (do_not_autoplace no) (effects (font (size 1.27 1.27))))
  (property "Sim.Library" "${KICAD9_SYMBOL_DIR}/Simulation_SPICE.sp" (at 48.26 82.55 0) (hide yes) (show_name no) (do_not_autoplace no) (effects (font (size 1.27 1.27))))
  (pin "2")
  (pin "1"))
 (sheet_instances
  (path ""
   (page "1")))
 (embedded_fonts no))
